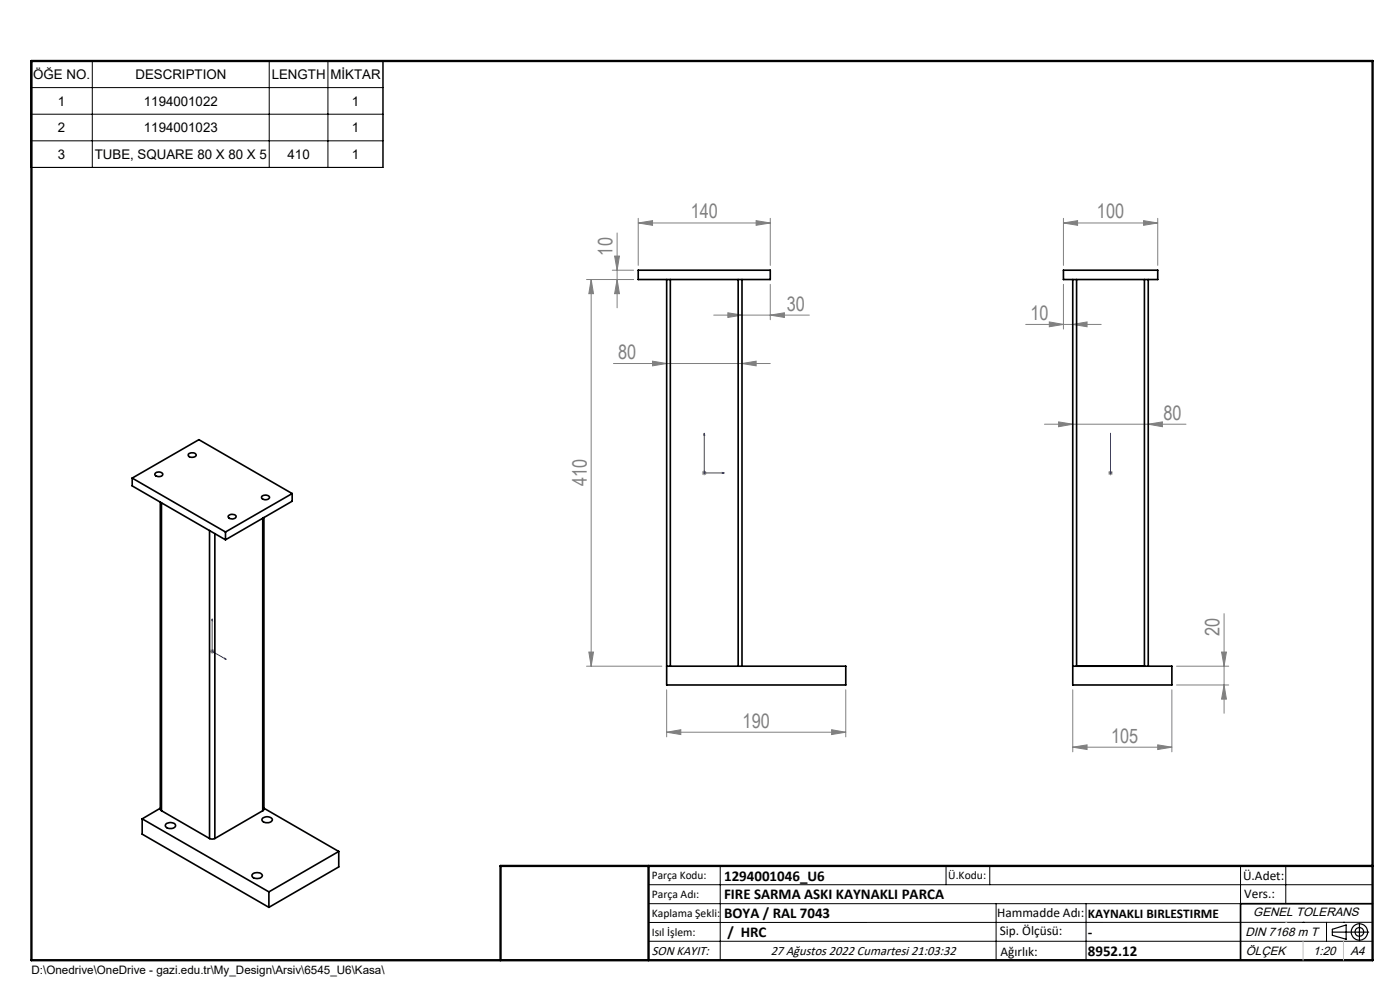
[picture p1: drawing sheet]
<svg xmlns="http://www.w3.org/2000/svg" width="297mm" height="210mm" viewBox="0 0 297 210" stroke-linecap="round" stroke-linejoin="round" font-family="sans-serif">
<g fill="none" stroke="#000" stroke-width=".25">
<path d="M282.6 197.7h7.8M282.6 197.1l3-.9v3l-3-.8zM288.4 195.8v3.8M106.2 203.7h185"/>
<circle cx="288.4" cy="197.7" r="1.74"/>
<circle cx="288.4" cy="197.7" r=".93"/>
</g>
<path d="M149.4 91.9l.1 .4h-.2zM149.4 91.9v8.4h4.2M235.6 91.9v.4v-.4M235.6 91.9v8.4M153.2 100.2l.4 .1-.4 .1zM235.6 100.2v.2zM235.6 100.3h.1M45 131.3v6.9l3 1.7M45 131.3l.1 .4-.2-.1zM47.7 139.6l.3 .3-.3-.1z" fill="none" stroke="#00f" stroke-width=".21"/>
<g fill="none" stroke="#808080" stroke-width=".21">
<path d="M124.4 59.3h10M125.4 59.3v82M125.4 59.3l.5 3h-1zM129.9 57.3h4.5M130.4 54.3h1l-.5 3zM130.9 49.4v15.9M130.9 59.3l.5 3h-1zM135.4 47.3l3-.5v1zM135.4 46.3v10M135.4 47.3h28M160.4 46.8l3 .5-3 .5zM163.4 46.3v10"/>
<path d="M225.6 47.3l3-.5v1zM225.6 47.3h20M225.6 46.3v10M242.6 46.8l3 .5-3 .5zM245.6 46.3v10M130.1 77.1h33.3M138.4 76.6l3 .5-3 .5zM151.4 66.8h20.3M154.4 66.3l3 .5-3 .5zM157.4 77.1l3-.5v1zM163.4 66.8l3-.5v1zM163.4 60.3v7.5"/>
<path d="M217.6 68.8h16M222.6 68.3l3 .5-3 .5zM225.6 60.3v9.5M227.6 68.8l3-.5v1zM149 100l.8 .7M149.4 99.8v1M149.8 100l-.8 .7M221.6 90h30M224.6 89.5l3 .5-3 .5zM235.2 100l.7 .7M235.6 99.8v1M235.9 100l-.7 .7"/>
<path d="M243.6 90l3-.5v1zM148.9 100.3h1M235.1 100.3h1M44.5 138.2h1M44.7 137.8l.7 .7M45 137.7v1M45.4 137.8l-.7 .7M124.9 138.3h1l-.5 3zM259.2 138.3h1l-.5 3zM259.7 130.2v21.1M124.4 141.3h16M141.4 155.3l3-.5v1z"/>
<path d="M141.4 146.3v10M141.4 155.3h38M176.4 154.8l3 .5-3 .5zM179.4 146.3v10M227.6 158.5l3-.5v1zM227.6 146.3v13.2M227.6 158.5h21M245.6 158l3 .5-3 .5zM248.6 146.3v13.2M249.6 141.3h11.1M249.6 145.3h11.1M259.7 145.3l.5 3h-1z"/>
</g>
<g fill="none" stroke="#000" stroke-width=".21">
<path d="M6.5 12.9h74.7v22.6h-74.7zM6.5 18.6h74.7M19.6 12.9v22.6M57.1 12.9v22.6M69.6 12.9v22.6M6.5 24.2h74.7M6.5 29.9h74.7M137.6 187.7h153.6M137.6 191.7h153.6M137.6 199.7h153.6M152.8 183.7v20M200.7 183.7v4"/>
<path d="M210 183.7v4M211.3 191.7v12M230.4 191.7v12M263.2 183.7v20M272.8 183.7v8M276.4 195.6h.1M281.4 195.6v4.1M285 195.6h.1M291.2 195.6l-153.6 .1"/>
</g>
<path d="M291.2 191.7h-28v12" fill="none" stroke="#000" stroke-width=".35"/>
<path d="M6.7 12.9h284.5v190.8h-284.5zM137.6 183.7v20M291.2 183.7h-185v20" fill="none" stroke="#000" stroke-width=".5"/>
<path d="M276.4 199.7v4M285 199.7v4" fill="none" stroke="#c0c0c0" stroke-width=".21"/>
<path d="M272.8 195.6h.1" fill="none" stroke="#c0c0c0" stroke-width=".25"/>
<g fill="#00f">
<path d="M153.2 100.2l.4 .1-.4 .1zM149.4 91.9l.1 .4h-.2z"/>
<path d="M47.7 139.6l.3 .3-.3-.1zM45 131.3l.1 .4-.2-.1z"/>
<path d="M235.6 100.2v.2zM235.6 91.9v.4z"/>
</g>
<g fill="#808080">
<path d="M157.4 77.1l3-.5v1zM138.4 76.6l3 .5-3 .5z"/>
<path d="M135.4 47.3l3-.5v1zM160.4 46.8l3 .5-3 .5zM141.4 155.3l3-.5v1zM176.4 154.8l3 .5-3 .5zM154.4 66.3l3 .5-3 .5zM163.4 66.8l3-.5v1zM225.6 47.3l3-.5v1zM242.6 46.8l3 .5-3 .5zM227.6 158.5l3-.5v1zM245.6 158l3 .5-3 .5z"/>
<path d="M224.6 89.5l3 .5-3 .5zM243.6 90l3-.5v1zM222.6 68.3l3 .5-3 .5zM227.6 68.8l3-.5v1z"/>
<path d="M124.9 138.3h1l-.5 3zM125.4 59.3l.5 3h-1z"/>
<path d="M130.4 54.3h1l-.5 3zM130.9 59.3l.5 3h-1zM259.2 138.3h1l-.5 3zM259.7 145.3l.5 3h-1z"/>
</g>
<g fill="none" stroke="#000" stroke-width=".35">
<path d="M135.4 57.3h28v2h-28zM141.4 59.3v86h38v-4h-38M142.2 59.3v82M156.6 59.3v82M157.4 59.3v82M225.6 57.3h20v2h-20zM227.6 59.3v86h21v-4h-21M228.4 59.3v82M242.8 59.3v82M243.6 59.3v82M40 96.3a.94 .94 0 0 1 1.6 .4 .98 .98 0 0 1-1.7-.2zM28 101.4v1.7l19.8 11.4"/>
<path d="M28 101.4l19.8 11.4M28 101.4l14.2-8.1 19.8 11.4M33.1 100.3a1.02 1.02 0 0 1 1.4 .3 .95 .95 0 0 1-1.7 0zM34 106.5v65.2l.3 .3M34.3 106.6v65.4M44.4 112.5v65.4M45.6 113.2v64.7M47.8 112.8v1.7M48.5 109.4a1.09 1.09 0 0 1 1.6 .2 .93 .93 0 0 1-.9 .5 .93 .93 0 0 1-.8-.6zM55.5 105.3a1.13 1.13 0 0 1 1.7 .2 .93 .93 0 0 1-.9 .5 .93 .93 0 0 1-.8-.6zM55.7 109.9v62.1M56 109.8v61.9l-.3 .3"/>
<path d="M62 104.7l-14.2 8.1M62 104.7v1.6l-14.2 8.2M30.2 173.7l26.8 15.5M30.2 173.7v3.2l26.8 15.6M34 171.4l-3.8 2.3M34.3 172l10.1 5.9M35.2 174.8a1.36 1.36 0 0 1 2.1 .3 1.26 1.26 0 0 1-2.2 0zM44.4 177.9l.6 .1 .6-.1M55.7 173.6a1.39 1.39 0 0 1 2.1 .3 1.29 1.29 0 0 1-2.2 0zM55.7 172l-10.1 5.9M56 171.4l15.9 9.2M53.6 185.4a1.41 1.41 0 0 1 2.1 .3 1.29 1.29 0 0 1-2.3 0z"/>
<path d="M57 189.2v3.3M71.9 180.6l-14.9 8.6M71.9 180.6v3.3l-14.9 8.6"/>
</g>
<g font-size="4.2" fill="#808080">
<text x="146.5" y="46.3">140</text>
<text x="232.7" y="46.3">100</text>
<text x="130" y="54.2" transform="rotate(-90 130 54.2)">10</text>
<text x="166.9" y="65.9">30</text>
<text x="218.6" y="67.8">10</text>
<text x="131.1" y="76.1">80</text>
<text x="246.8" y="89">80</text>
<text x="124.5" y="103.2" transform="rotate(-90 124.5 103.2)">410</text>
<text x="258.7" y="135" transform="rotate(-90 258.7 135)">20</text>
<text x="157.5" y="154.3">190</text>
<text x="235.7" y="157.5">105</text>
</g>
<g font-size="3.2">
<text x="153.6" y="190.8">FIRE SARMA ASKI KAYNAKLI PARCA</text>
<text x="153.6" y="186.8">1294001046_U6</text>
<text x="153.6" y="194.8">BOYA / RAL 7043</text>
<text x="154.3" y="198.8">/ HRC</text>
<text x="230.8" y="198.7">-</text>
<text x="230.8" y="202.8">8952.12</text>
</g>
<g font-size="2.8">
<text x="7" y="16.8">ÖĞE NO.</text>
<text x="28.7" y="16.8">DESCRIPTION</text>
<text x="57.6" y="16.8">LENGTH</text>
<text x="70.1" y="16.8">MİKTAR</text>
<text x="12.3" y="22.4">1</text>
<text x="30.5" y="22.4">1194001022</text>
<text x="74.6" y="22.4">1</text>
<text x="12.3" y="28.1">2</text>
<text x="30.5" y="28.1">1194001023</text>
<text x="74.6" y="28.1">1</text>
<text x="12.3" y="33.7">3</text>
<text x="20.1" y="33.7">TUBE, SQUARE 80 X 80 X 5</text>
<text x="61" y="33.7">410</text>
<text x="74.6" y="33.7">1</text>
<text x="263.7" y="186.7">Ü.Adet:</text>
<text x="263.9" y="190.5">Vers.:</text>
<text x="211.5" y="194.5">Hammadde Adı:</text>
<text x="230.8" y="194.7">KAYNAKLI BIRLESTIRME</text>
<text x="138.3" y="202.6">SON KAYIT:</text>
<text x="163.5" y="202.6">27 Ağustos 2022 Cumartesi 21:03:32</text>
<text x="212.1" y="198.4">Sip. Ölçüsü:</text>
<text x="212.2" y="202.7">Ağırlık:</text>
</g>
<g font-size="2.6">
<text x="265.9" y="194.4">GENEL TOLERANS</text>
<text x="264.2" y="198.5">DIN 7168 m T</text>
<text x="264.3" y="202.6">ÖLÇEK</text>
<text x="278.5" y="202.6">1:20</text>
<text x="286.5" y="202.6">A4</text>
</g>
<g font-size="2.5">
<text x="138.3" y="186.4">Parça Kodu:</text>
<text x="138.3" y="190.5">Parça Adı:</text>
<text x="201.2" y="186.5">Ü.Kodu:</text>
<text x="138.3" y="194.5">Kaplama Şekli:</text>
<text x="138.3" y="198.6">Isıl İşlem:</text>
<text x="6.7" y="206.7">D:\Onedrive\OneDrive - gazi.edu.tr\My_Design\Arsiv\6545_U6\Kasa\</text>
</g>
</svg>
